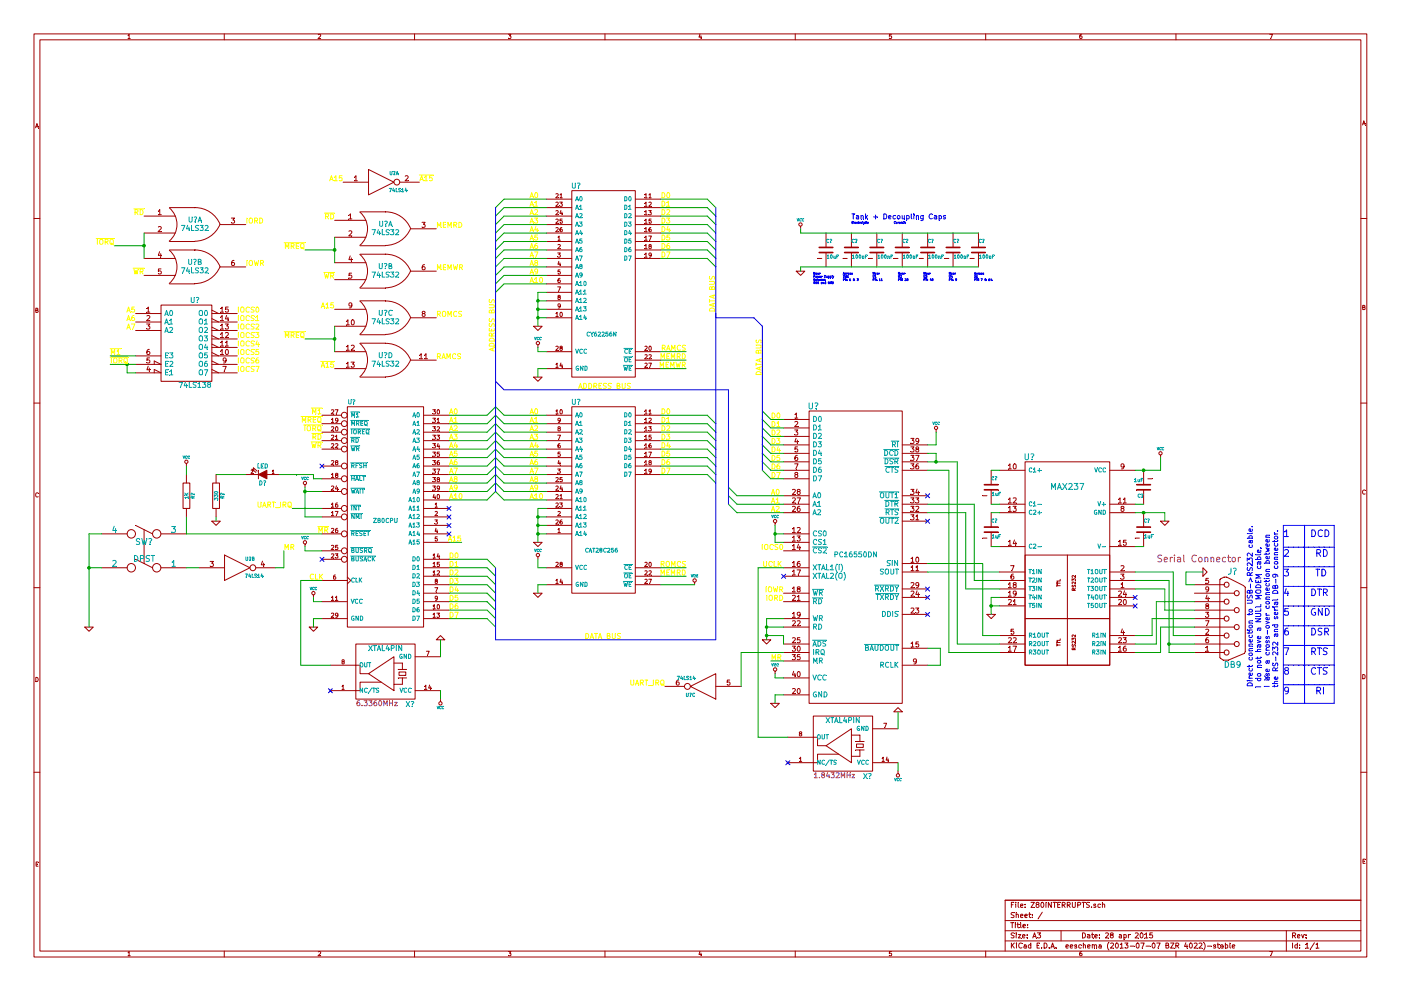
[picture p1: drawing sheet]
EESchema Schematic File Version 2
LIBS:power
LIBS:device
LIBS:transistors
LIBS:conn
LIBS:linear
LIBS:regul
LIBS:74xx
LIBS:cmos4000
LIBS:adc-dac
LIBS:memory
LIBS:xilinx
LIBS:special
LIBS:microcontrollers
LIBS:dsp
LIBS:microchip
LIBS:analog_switches
LIBS:motorola
LIBS:texas
LIBS:intel
LIBS:audio
LIBS:interface
LIBS:digital-audio
LIBS:philips
LIBS:display
LIBS:cypress
LIBS:siliconi
LIBS:opto
LIBS:atmel
LIBS:contrib
LIBS:valves
LIBS:MCPARTS
LIBS:Z80INTERRUPTS-cache
EELAYER 27 0
EELAYER END
$Descr A3 16535 11693
encoding utf-8
Sheet 1 1
Title ""
Date "28 apr 2015"
Rev ""
Comp ""
Comment1 ""
Comment2 ""
Comment3 ""
Comment4 ""
$EndDescr
$Comp
L CY62256N U?
U 1 1
P 7100 3350
F 0 "U?" H 6800 4500 60  0000 C CNN
F 1 "CY62256N" H 7100 2750 47  0000 C CNN
F 2 "~" H 7250 3550 60  0000 C CNN
F 3 "~" H 7250 3550 60  0000 C CNN
	1    7100 3350
	1    0    0    -1  
$EndComp
$Comp
L PC16550DN U?
U 1 1
P 10100 6550
F 0 "U?" H 9600 8300 70  0000 C CNN
F 1 "PC16550DN" H 10100 6550 59  0000 C CNN
F 2 "~" H 10300 6650 60  0000 C CNN
F 3 "~" H 10300 6650 60  0000 C CNN
	1    10100 6550
	1    0    0    -1  
$EndComp
$Comp
L R R?
U 1 1
P 2200 5850
F 0 "R?" V 2280 5850 40  0000 C CNN
F 1 "1K" V 2207 5851 40  0000 C CNN
F 2 "~" V 2130 5850 30  0000 C CNN
F 3 "~" H 2200 5850 30  0000 C CNN
	1    2200 5850
	1    0    0    -1  
$EndComp
$Comp
L DPST SW?
U 1 1
P 1700 6500
F 0 "SW?" H 1700 6600 70  0000 C CNN
F 1 "DPST" H 1700 6400 70  0000 C CNN
F 2 "~" H 1700 6500 60  0000 C CNN
F 3 "~" H 1700 6500 60  0000 C CNN
	1    1700 6500
	-1   0    0    -1  
$EndComp
$Comp
L VCC #PWR?
U 1 1
P 2200 5500
F 0 "#PWR?" H 2200 5600 30  0001 C CNN
F 1 "VCC" H 2200 5600 30  0000 C CNN
F 2 "" H 2200 5500 60  0000 C CNN
F 3 "" H 2200 5500 60  0000 C CNN
	1    2200 5500
	1    0    0    -1  
$EndComp
$Comp
L GND #PWR?
U 1 1
P 1050 7400
F 0 "#PWR?" H 1050 7400 30  0001 C CNN
F 1 "GND" H 1050 7330 30  0001 C CNN
F 2 "" H 1050 7400 60  0000 C CNN
F 3 "" H 1050 7400 60  0000 C CNN
	1    1050 7400
	1    0    0    -1  
$EndComp
$Comp
L GND #PWR?
U 1 1
P 3700 7400
F 0 "#PWR?" H 3700 7400 30  0001 C CNN
F 1 "GND" H 3700 7330 30  0001 C CNN
F 2 "" H 3700 7400 60  0000 C CNN
F 3 "" H 3700 7400 60  0000 C CNN
	1    3700 7400
	1    0    0    -1  
$EndComp
Entry Wire Line
	5850 4800 5950 4900
Entry Wire Line
	5750 4900 5850 4800
Entry Wire Line
	5850 4900 5950 5000
Entry Wire Line
	5850 5000 5950 5100
Entry Wire Line
	5850 5100 5950 5200
Entry Wire Line
	5850 5200 5950 5300
Entry Wire Line
	5850 5300 5950 5400
Entry Wire Line
	5850 5400 5950 5500
Entry Wire Line
	5850 5500 5950 5600
Entry Wire Line
	5850 5600 5950 5700
Entry Wire Line
	5850 5700 5950 5800
Entry Wire Line
	5750 5000 5850 4900
Entry Wire Line
	5750 5100 5850 5000
Entry Wire Line
	5750 5200 5850 5100
Entry Wire Line
	5750 5300 5850 5200
Entry Wire Line
	5750 5400 5850 5300
Entry Wire Line
	5750 5500 5850 5400
Entry Wire Line
	5750 5600 5850 5500
Entry Wire Line
	5750 5700 5850 5600
Entry Wire Line
	5750 5800 5850 5700
Entry Wire Line
	5850 5800 5950 5900
Text Label 5850 4150 1    60   ~ 0
ADDRESS BUS
Text Label 8450 3250 3    60   ~ 0
DATA BUS
Entry Wire Line
	5850 2450 5950 2350
Entry Wire Line
	5850 2550 5950 2450
Entry Wire Line
	5850 2650 5950 2550
Entry Wire Line
	5850 2750 5950 2650
Entry Wire Line
	5850 2850 5950 2750
Entry Wire Line
	5850 2950 5950 2850
Entry Wire Line
	5850 3050 5950 2950
Entry Wire Line
	5850 3150 5950 3050
Entry Wire Line
	5850 3250 5950 3150
Entry Wire Line
	5850 3350 5950 3250
Entry Wire Line
	8600 5950 8700 6050
Entry Wire Line
	8600 5850 8700 5950
Entry Wire Line
	8600 5750 8700 5850
Entry Wire Line
	5750 6600 5850 6700
Entry Wire Line
	5750 6700 5850 6800
Entry Wire Line
	5750 6800 5850 6900
Entry Wire Line
	5750 6900 5850 7000
Entry Wire Line
	5750 7000 5850 7100
Entry Wire Line
	5750 7100 5850 7200
Entry Wire Line
	5750 7200 5850 7300
Entry Wire Line
	5750 7300 5850 7400
Text Label 6900 7550 0    60   ~ 0
DATA BUS
Text Label 7450 4600 2    60   ~ 0
ADDRESS BUS
Entry Wire Line
	8350 4900 8450 5000
Entry Wire Line
	8350 5000 8450 5100
Entry Wire Line
	8350 5100 8450 5200
Entry Wire Line
	8350 5200 8450 5300
Entry Wire Line
	8350 5300 8450 5400
Entry Wire Line
	8350 5400 8450 5500
Entry Wire Line
	8350 5500 8450 5600
Entry Wire Line
	8350 5600 8450 5700
Entry Wire Line
	8350 2350 8450 2450
Entry Wire Line
	8350 2450 8450 2550
Entry Wire Line
	8350 2550 8450 2650
Entry Wire Line
	8350 2650 8450 2750
Entry Wire Line
	8350 2750 8450 2850
Entry Wire Line
	8350 2850 8450 2950
Entry Wire Line
	8350 2950 8450 3050
Entry Wire Line
	8350 3050 8450 3150
Entry Wire Line
	9000 4850 9100 4950
Entry Wire Line
	9000 4950 9100 5050
Entry Wire Line
	9000 5050 9100 5150
Entry Wire Line
	9000 5150 9100 5250
Entry Wire Line
	9000 5250 9100 5350
Entry Wire Line
	9000 5350 9100 5450
Entry Wire Line
	9000 5450 9100 5550
Entry Wire Line
	9000 5550 9100 5650
Text Label 9000 4000 3    60   ~ 0
DATA BUS
Entry Bus Bus
	8900 3750 9000 3850
Entry Bus Bus
	5850 4500 5950 4600
$Comp
L VCC #PWR?
U 1 1
P 3700 7050
F 0 "#PWR?" H 3700 7150 30  0001 C CNN
F 1 "VCC" H 3700 7150 30  0000 C CNN
F 2 "" H 3700 7050 60  0000 C CNN
F 3 "" H 3700 7050 60  0000 C CNN
	1    3700 7050
	1    0    0    -1  
$EndComp
$Comp
L VCC #PWR?
U 1 1
P 6350 4100
F 0 "#PWR?" H 6350 4200 30  0001 C CNN
F 1 "VCC" H 6350 4200 30  0000 C CNN
F 2 "" H 6350 4100 60  0000 C CNN
F 3 "" H 6350 4100 60  0000 C CNN
	1    6350 4100
	1    0    0    -1  
$EndComp
$Comp
L GND #PWR?
U 1 1
P 6350 4450
F 0 "#PWR?" H 6350 4450 30  0001 C CNN
F 1 "GND" H 6350 4380 30  0001 C CNN
F 2 "" H 6350 4450 60  0000 C CNN
F 3 "" H 6350 4450 60  0000 C CNN
	1    6350 4450
	1    0    0    -1  
$EndComp
Text Label 3750 6300 0    60   ~ 0
~MR
$Comp
L 74LS14 U?
U 2 1
P 2800 6700
F 0 "U?" H 2950 6800 40  0000 C CNN
F 1 "74LS14" H 3000 6600 40  0000 C CNN
F 2 "~" H 2800 6700 60  0000 C CNN
F 3 "~" H 2800 6700 60  0000 C CNN
	2    2800 6700
	1    0    0    -1  
$EndComp
Text Label 3350 6500 0    60   ~ 0
MR
Text Label 9100 4950 0    60   ~ 0
D0
Text Label 9100 5050 0    60   ~ 0
D1
Text Label 9100 5150 0    60   ~ 0
D2
Text Label 9100 5250 0    60   ~ 0
D3
Text Label 9100 5350 0    60   ~ 0
D4
Text Label 9100 5450 0    60   ~ 0
D5
Text Label 9100 5550 0    60   ~ 0
D6
Text Label 9100 5650 0    60   ~ 0
D7
Text Label 7800 4900 0    60   ~ 0
D0
Text Label 7800 5000 0    60   ~ 0
D1
Text Label 7800 5100 0    60   ~ 0
D2
Text Label 7800 5200 0    60   ~ 0
D3
Text Label 7800 5300 0    60   ~ 0
D4
Text Label 7800 5400 0    60   ~ 0
D5
Text Label 7800 5500 0    60   ~ 0
D6
Text Label 7800 5600 0    60   ~ 0
D7
Text Label 6250 2350 0    60   ~ 0
A0
Text Label 6250 2450 0    60   ~ 0
A1
Text Label 6250 2550 0    60   ~ 0
A2
Text Label 6250 2650 0    60   ~ 0
A3
Text Label 6250 2750 0    60   ~ 0
A4
Text Label 6250 2850 0    60   ~ 0
A5
Text Label 6250 2950 0    60   ~ 0
A6
Text Label 6250 3050 0    60   ~ 0
A7
Text Label 6250 3150 0    60   ~ 0
A8
Text Label 6250 3250 0    60   ~ 0
A9
Text Label 6250 3350 0    60   ~ 0
A10
Text Label 6250 4900 0    60   ~ 0
A0
Text Label 6250 5000 0    60   ~ 0
A1
Text Label 6250 5100 0    60   ~ 0
A2
Text Label 6250 5200 0    60   ~ 0
A3
Text Label 6250 5300 0    60   ~ 0
A4
Text Label 6250 5400 0    60   ~ 0
A5
Text Label 6250 5500 0    60   ~ 0
A6
Text Label 6250 5600 0    60   ~ 0
A7
Text Label 6250 5700 0    60   ~ 0
A8
Text Label 6250 5800 0    60   ~ 0
A9
Text Label 6250 5900 0    60   ~ 0
A10
Text Label 5300 6600 0    60   ~ 0
D0
Text Label 5300 6700 0    60   ~ 0
D1
Text Label 5300 6800 0    60   ~ 0
D2
Text Label 5300 6900 0    60   ~ 0
D3
Text Label 5300 7000 0    60   ~ 0
D4
Text Label 5300 7100 0    60   ~ 0
D5
Text Label 5300 7200 0    60   ~ 0
D6
Text Label 5300 7300 0    60   ~ 0
D7
Text Label 9100 5850 0    60   ~ 0
A0
Text Label 9100 5950 0    60   ~ 0
A1
Text Label 9100 6050 0    60   ~ 0
A2
Text Label 5300 4900 0    60   ~ 0
A0
Text Label 5300 5000 0    60   ~ 0
A1
Text Label 5300 5100 0    60   ~ 0
A2
Text Label 5300 5200 0    60   ~ 0
A3
Text Label 5300 5300 0    60   ~ 0
A4
Text Label 5300 5400 0    60   ~ 0
A5
Text Label 5300 5500 0    60   ~ 0
A6
Text Label 5300 5600 0    60   ~ 0
A7
Text Label 5300 5700 0    60   ~ 0
A8
Text Label 5300 5800 0    60   ~ 0
A9
Text Label 5300 5900 0    60   ~ 0
A10
Text Label 3650 6850 0    60   ~ 0
CLK
$Comp
L VCC #PWR?
U 1 1
P 6350 6600
F 0 "#PWR?" H 6350 6700 30  0001 C CNN
F 1 "VCC" H 6350 6700 30  0000 C CNN
F 2 "" H 6350 6600 60  0000 C CNN
F 3 "" H 6350 6600 60  0000 C CNN
	1    6350 6600
	1    0    0    -1  
$EndComp
$Comp
L GND #PWR?
U 1 1
P 6350 7000
F 0 "#PWR?" H 6350 7000 30  0001 C CNN
F 1 "GND" H 6350 6930 30  0001 C CNN
F 2 "" H 6350 7000 60  0000 C CNN
F 3 "" H 6350 7000 60  0000 C CNN
	1    6350 7000
	1    0    0    -1  
$EndComp
$Comp
L VCC #PWR?
U 1 1
P 9150 7950
F 0 "#PWR?" H 9150 8050 30  0001 C CNN
F 1 "VCC" H 9150 8050 30  0000 C CNN
F 2 "" H 9150 7950 60  0000 C CNN
F 3 "" H 9150 7950 60  0000 C CNN
	1    9150 7950
	1    0    0    -1  
$EndComp
$Comp
L GND #PWR?
U 1 1
P 9150 8300
F 0 "#PWR?" H 9150 8300 30  0001 C CNN
F 1 "GND" H 9150 8230 30  0001 C CNN
F 2 "" H 9150 8300 60  0000 C CNN
F 3 "" H 9150 8300 60  0000 C CNN
	1    9150 8300
	1    0    0    -1  
$EndComp
Text Label 9100 7800 0    60   ~ 0
MR
Text Label 7800 2350 0    60   ~ 0
D0
Text Label 7800 2450 0    60   ~ 0
D1
Text Label 7800 2550 0    60   ~ 0
D2
Text Label 7800 2650 0    60   ~ 0
D3
Text Label 7800 2750 0    60   ~ 0
D4
Text Label 7800 2850 0    60   ~ 0
D5
Text Label 7800 2950 0    60   ~ 0
D6
Text Label 7800 3050 0    60   ~ 0
D7
Text Label 8100 6700 2    60   ~ 0
ROMCS
Text Label 8100 6800 2    60   ~ 0
MEMRD
Text Label 8100 4150 2    60   ~ 0
RAMCS
Text Label 8100 4250 2    60   ~ 0
MEMRD
Text Label 8100 4350 2    60   ~ 0
MEMWR
Entry Wire Line
	5850 3450 5950 3350
$Comp
L Z80CPU U?
U 1 1
P 4550 6200
F 0 "U?" H 4150 7650 50  0000 C CNN
F 1 "Z80CPU" H 4550 6250 50  0000 C CNN
F 2 "~" H 4550 6200 50  0001 C CNN
F 3 "~" H 4550 6200 50  0001 C CNN
	1    4550 6200
	1    0    0    -1  
$EndComp
$Comp
L CAT28C256 U?
U 1 1
P 7100 5900
F 0 "U?" H 6800 7050 60  0000 C CNN
F 1 "CAT28C256" H 7100 5300 47  0000 C CNN
F 2 "" H 7250 6100 60  0000 C CNN
F 3 "" H 7250 6100 60  0000 C CNN
	1    7100 5900
	1    0    0    -1  
$EndComp
$Comp
L 74LS32 U?
U 1 1
P 4550 2700
F 0 "U?" H 4550 2750 60  0000 C CNN
F 1 "74LS32" H 4550 2650 60  0000 C CNN
F 2 "~" H 4550 2700 60  0000 C CNN
F 3 "~" H 4550 2700 60  0000 C CNN
	1    4550 2700
	1    0    0    -1  
$EndComp
$Comp
L 74LS32 U?
U 2 1
P 4550 3200
F 0 "U?" H 4550 3250 60  0000 C CNN
F 1 "74LS32" H 4550 3150 60  0000 C CNN
F 2 "~" H 4550 3200 60  0000 C CNN
F 3 "~" H 4550 3200 60  0000 C CNN
	2    4550 3200
	1    0    0    -1  
$EndComp
Text Label 3600 2950 2    60   ~ 0
~MREQ
Text Label 3800 5000 2    60   ~ 0
~MREQ
Text Label 3800 5200 2    60   ~ 0
~RD
Text Label 3800 5300 2    60   ~ 0
~WR
Text Label 3950 2600 2    60   ~ 0
~RD
Text Label 3950 3300 2    60   ~ 0
~WR
Text Label 5150 2700 0    60   ~ 0
MEMRD
Text Label 5150 3200 0    60   ~ 0
MEMWR
$Comp
L VCC #PWR?
U 1 1
P 8200 6900
F 0 "#PWR?" H 8200 7000 30  0001 C CNN
F 1 "VCC" H 8200 7000 30  0000 C CNN
F 2 "" H 8200 6900 60  0000 C CNN
F 3 "" H 8200 6900 60  0000 C CNN
	1    8200 6900
	1    0    0    -1  
$EndComp
$Comp
L 74LS32 U?
U 3 1
P 4550 3750
F 0 "U?" H 4550 3800 60  0000 C CNN
F 1 "74LS32" H 4550 3700 60  0000 C CNN
F 2 "~" H 4550 3750 60  0000 C CNN
F 3 "~" H 4550 3750 60  0000 C CNN
	3    4550 3750
	1    0    0    -1  
$EndComp
$Comp
L 74LS32 U?
U 4 1
P 4550 4250
F 0 "U?" H 4550 4300 60  0000 C CNN
F 1 "74LS32" H 4550 4200 60  0000 C CNN
F 2 "~" H 4550 4250 60  0000 C CNN
F 3 "~" H 4550 4250 60  0000 C CNN
	4    4550 4250
	1    0    0    -1  
$EndComp
Text Label 3600 4000 2    60   ~ 0
~MREQ
Text Label 5150 3750 0    60   ~ 0
ROMCS
Text Label 5150 4250 0    60   ~ 0
RAMCS
Text Label 3950 3650 2    60   ~ 0
A15
Text Label 3950 4350 2    60   ~ 0
~A15
$Comp
L 74LS14 U?
U 1 1
P 4500 2150
F 0 "U?" H 4650 2250 40  0000 C CNN
F 1 "74LS14" H 4700 2050 40  0000 C CNN
F 2 "~" H 4500 2150 60  0000 C CNN
F 3 "~" H 4500 2150 60  0000 C CNN
	1    4500 2150
	1    0    0    -1  
$EndComp
Text Label 4050 2150 2    60   ~ 0
A15
Text Label 4950 2150 0    60   ~ 0
~A15
$Comp
L 74LS32 U?
U 1 1
P 2300 2650
F 0 "U?" H 2300 2700 60  0000 C CNN
F 1 "74LS32" H 2300 2600 60  0000 C CNN
F 2 "~" H 2300 2650 60  0000 C CNN
F 3 "~" H 2300 2650 60  0000 C CNN
	1    2300 2650
	1    0    0    -1  
$EndComp
$Comp
L 74LS32 U?
U 2 1
P 2300 3150
F 0 "U?" H 2300 3200 60  0000 C CNN
F 1 "74LS32" H 2300 3100 60  0000 C CNN
F 2 "~" H 2300 3150 60  0000 C CNN
F 3 "~" H 2300 3150 60  0000 C CNN
	2    2300 3150
	1    0    0    -1  
$EndComp
Text Label 1350 2900 2    60   ~ 0
~IORQ
Text Label 1700 2550 2    60   ~ 0
~RD
Text Label 1700 3250 2    60   ~ 0
~WR
Text Label 2900 2650 0    60   ~ 0
IORD
Text Label 2900 3150 0    60   ~ 0
IOWR
Text Label 9250 7100 2    60   ~ 0
IORD
Text Label 9250 7000 2    60   ~ 0
IOWR
$Comp
L VCC #PWR?
U 1 1
P 9150 6200
F 0 "#PWR?" H 9150 6300 30  0001 C CNN
F 1 "VCC" H 9150 6300 30  0000 C CNN
F 2 "" H 9150 6200 60  0000 C CNN
F 3 "" H 9150 6200 60  0000 C CNN
	1    9150 6200
	1    0    0    -1  
$EndComp
Text Label 9250 6500 2    60   ~ 0
IOCS0
NoConn ~ 9250 6800
$Comp
L GND #PWR?
U 1 1
P 9050 7550
F 0 "#PWR?" H 9050 7550 30  0001 C CNN
F 1 "GND" H 9050 7480 30  0001 C CNN
F 2 "" H 9050 7550 60  0000 C CNN
F 3 "" H 9050 7550 60  0000 C CNN
	1    9050 7550
	1    0    0    -1  
$EndComp
Text Label 1600 3900 2    60   ~ 0
A7
Text Label 1600 3800 2    60   ~ 0
A6
Text Label 1600 3700 2    60   ~ 0
A5
Text Label 2800 3700 0    60   ~ 0
IOCS0
Text Label 2800 3800 0    60   ~ 0
IOCS1
Text Label 2800 3900 0    60   ~ 0
IOCS2
Text Label 2800 4000 0    60   ~ 0
IOCS3
Text Label 2800 4100 0    60   ~ 0
IOCS4
Text Label 2800 4200 0    60   ~ 0
IOCS5
Text Label 2800 4300 0    60   ~ 0
IOCS6
Text Label 2800 4400 0    60   ~ 0
IOCS7
NoConn ~ 10950 5850
NoConn ~ 10950 6150
NoConn ~ 10950 6950
NoConn ~ 10950 7050
NoConn ~ 10950 7250
$Comp
L 74LS138 U?
U 1 1
P 2200 4050
F 0 "U?" H 2300 4550 60  0000 C CNN
F 1 "74LS138" H 2300 3550 60  0000 C CNN
F 2 "~" H 2200 4050 60  0000 C CNN
F 3 "~" H 2200 4050 60  0000 C CNN
	1    2200 4050
	1    0    0    -1  
$EndComp
Text Label 3800 5100 2    60   ~ 0
~IORQ
NoConn ~ 3800 5500
NoConn ~ 3800 6600
$Comp
L VCC #PWR?
U 1 1
P 3600 5750
F 0 "#PWR?" H 3600 5850 30  0001 C CNN
F 1 "VCC" H 3600 5850 30  0000 C CNN
F 2 "" H 3600 5750 60  0000 C CNN
F 3 "" H 3600 5750 60  0000 C CNN
	1    3600 5750
	1    0    0    -1  
$EndComp
Wire Wire Line
	2200 5600 2200 5500
Wire Wire Line
	3800 6300 2200 6300
Wire Wire Line
	2200 6300 2200 6100
Wire Wire Line
	1200 6300 1050 6300
Wire Wire Line
	1050 6300 1050 6700
Wire Wire Line
	1050 6700 1050 7400
Wire Wire Line
	1050 6700 1200 6700
Connection ~ 1050 6700
Wire Wire Line
	3800 7300 3700 7300
Wire Wire Line
	3700 7300 3700 7400
Wire Wire Line
	5300 4900 5750 4900
Wire Wire Line
	5300 5000 5750 5000
Wire Wire Line
	5300 5100 5750 5100
Wire Wire Line
	5300 5200 5750 5200
Wire Wire Line
	5300 5300 5750 5300
Wire Wire Line
	5300 5400 5750 5400
Wire Wire Line
	5300 5500 5750 5500
Wire Wire Line
	5300 5600 5750 5600
Wire Wire Line
	5300 5700 5750 5700
Wire Wire Line
	5750 5800 5300 5800
Wire Wire Line
	5300 5900 5750 5900
Wire Wire Line
	5950 4900 6450 4900
Wire Wire Line
	6450 5000 5950 5000
Wire Wire Line
	5950 5100 6450 5100
Wire Wire Line
	6450 5200 5950 5200
Wire Wire Line
	5950 5300 6450 5300
Wire Wire Line
	6450 5400 5950 5400
Wire Wire Line
	5950 5500 6450 5500
Wire Wire Line
	6450 5600 5950 5600
Wire Wire Line
	5950 5700 6450 5700
Wire Wire Line
	5950 5800 6450 5800
Wire Wire Line
	6450 5900 5950 5900
Wire Bus Line
	5850 6700 5850 6800
Wire Bus Line
	5850 6800 5850 6900
Wire Bus Line
	5850 6900 5850 7000
Wire Bus Line
	5850 7000 5850 7100
Wire Bus Line
	5850 7100 5850 7200
Wire Bus Line
	5850 7200 5850 7300
Wire Bus Line
	5850 7300 5850 7400
Wire Bus Line
	5850 7400 5850 7550
Wire Bus Line
	5850 7550 8450 7550
Wire Bus Line
	8450 7550 8450 5700
Wire Bus Line
	8450 5700 8450 5600
Wire Bus Line
	8450 5600 8450 5500
Wire Bus Line
	8450 5500 8450 5400
Wire Bus Line
	8450 5400 8450 5300
Wire Bus Line
	8450 5300 8450 5200
Wire Bus Line
	8450 5200 8450 5100
Wire Bus Line
	8450 5100 8450 5000
Wire Bus Line
	8450 5000 8450 3150
Wire Bus Line
	8450 3150 8450 3050
Wire Bus Line
	8450 3050 8450 2950
Wire Bus Line
	8450 2950 8450 2850
Wire Bus Line
	8450 2850 8450 2750
Wire Bus Line
	8450 2750 8450 2650
Wire Bus Line
	8450 2650 8450 2550
Wire Bus Line
	8450 2550 8450 2450
Wire Wire Line
	5950 2350 6450 2350
Wire Wire Line
	6450 2450 5950 2450
Wire Wire Line
	5950 2550 6450 2550
Wire Wire Line
	6450 2650 5950 2650
Wire Wire Line
	5950 2750 6450 2750
Wire Wire Line
	6450 2850 5950 2850
Wire Wire Line
	5950 2950 6450 2950
Wire Wire Line
	6450 3050 5950 3050
Wire Wire Line
	5950 3150 6450 3150
Wire Wire Line
	6450 3250 5950 3250
Wire Wire Line
	8700 5850 9250 5850
Wire Wire Line
	9250 5950 8700 5950
Wire Wire Line
	8700 6050 9250 6050
Wire Bus Line
	8600 4600 8600 5750
Wire Bus Line
	8600 5750 8600 5850
Wire Bus Line
	8600 5850 8600 5950
Wire Wire Line
	5300 7300 5750 7300
Wire Wire Line
	5750 7200 5300 7200
Wire Wire Line
	5300 7100 5750 7100
Wire Wire Line
	5750 7000 5300 7000
Wire Wire Line
	5300 6900 5750 6900
Wire Wire Line
	5750 6800 5300 6800
Wire Wire Line
	5300 6700 5750 6700
Wire Wire Line
	5750 6600 5300 6600
Wire Wire Line
	7800 4900 8350 4900
Wire Wire Line
	8350 5000 7800 5000
Wire Wire Line
	7800 5100 8350 5100
Wire Wire Line
	8350 5200 7800 5200
Wire Wire Line
	7800 5300 8350 5300
Wire Wire Line
	8350 5400 7800 5400
Wire Wire Line
	7800 5500 8350 5500
Wire Wire Line
	7800 5600 8350 5600
Wire Wire Line
	7800 2350 8350 2350
Wire Wire Line
	8350 2450 7800 2450
Wire Wire Line
	7800 2550 8350 2550
Wire Wire Line
	8350 2650 7800 2650
Wire Wire Line
	7800 2750 8350 2750
Wire Wire Line
	8350 2850 7800 2850
Wire Wire Line
	7800 2950 8350 2950
Wire Wire Line
	8350 3050 7800 3050
Wire Bus Line
	9000 3850 9000 4850
Wire Bus Line
	9000 4850 9000 4950
Wire Bus Line
	9000 4950 9000 5050
Wire Bus Line
	9000 5050 9000 5150
Wire Bus Line
	9000 5150 9000 5250
Wire Bus Line
	9000 5250 9000 5350
Wire Bus Line
	9000 5350 9000 5450
Wire Bus Line
	9000 5450 9000 5550
Wire Wire Line
	9100 4950 9250 4950
Wire Wire Line
	9250 5050 9100 5050
Wire Wire Line
	9100 5150 9250 5150
Wire Wire Line
	9250 5250 9100 5250
Wire Wire Line
	9100 5350 9250 5350
Wire Wire Line
	9250 5450 9100 5450
Wire Wire Line
	9100 5550 9250 5550
Wire Wire Line
	9250 5650 9100 5650
Wire Bus Line
	8900 3750 8450 3750
Wire Bus Line
	8450 3750 8450 3700
Wire Bus Line
	5950 4600 8600 4600
Wire Wire Line
	10950 7650 11100 7650
Wire Wire Line
	11100 7650 11100 7850
Wire Wire Line
	11100 7850 10950 7850
Wire Wire Line
	3800 7100 3700 7100
Wire Wire Line
	3700 7100 3700 7050
Wire Wire Line
	6450 4150 6350 4150
Wire Wire Line
	6350 4150 6350 4100
Wire Wire Line
	6450 4350 6350 4350
Wire Wire Line
	6350 4350 6350 4450
Wire Wire Line
	5950 3350 6450 3350
Wire Wire Line
	3800 6850 3550 6850
Wire Wire Line
	3550 6850 3550 7850
Wire Wire Line
	2200 6700 2350 6700
Wire Wire Line
	3250 6700 3350 6700
Wire Wire Line
	3350 6700 3350 6500
Wire Wire Line
	6450 6700 6350 6700
Wire Wire Line
	6350 6700 6350 6600
Wire Wire Line
	6450 6900 6350 6900
Wire Wire Line
	6350 6900 6350 7000
Wire Wire Line
	9250 8000 9150 8000
Wire Wire Line
	9150 8000 9150 7950
Wire Wire Line
	9250 8200 9150 8200
Wire Wire Line
	9150 8200 9150 8300
Wire Wire Line
	9250 7800 9100 7800
Wire Wire Line
	7800 6700 8100 6700
Wire Wire Line
	7800 6800 8100 6800
Wire Wire Line
	7800 6900 8200 6900
Wire Wire Line
	7800 4150 8100 4150
Wire Wire Line
	7800 4250 8100 4250
Wire Wire Line
	7800 4350 8100 4350
Wire Wire Line
	3950 2800 3950 2950
Wire Wire Line
	3950 2950 3950 3100
Wire Wire Line
	3950 2950 3600 2950
Connection ~ 3950 2950
Wire Wire Line
	3950 3850 3950 4000
Wire Wire Line
	3950 4000 3950 4150
Wire Wire Line
	3950 4000 3600 4000
Connection ~ 3950 4000
Wire Wire Line
	1700 2750 1700 2900
Wire Wire Line
	1700 2900 1700 3050
Wire Wire Line
	1700 2900 1350 2900
Connection ~ 1700 2900
Wire Wire Line
	9050 7300 9050 7400
Wire Wire Line
	9050 7400 9050 7500
Wire Wire Line
	9050 7500 9050 7550
Connection ~ 9050 7400
Wire Wire Line
	9250 6300 9150 6300
Wire Wire Line
	9150 6200 9150 6300
Wire Wire Line
	9150 6300 9150 6400
Wire Wire Line
	9150 6400 9250 6400
Connection ~ 9150 6300
Connection ~ 9050 7500
Wire Wire Line
	3600 5750 3600 5800
Wire Wire Line
	3600 5800 3600 6100
Wire Wire Line
	3600 5800 3800 5800
Connection ~ 3600 5800
Wire Wire Line
	10950 6750 11800 6750
Wire Wire Line
	11600 6650 11600 7500
Wire Wire Line
	11600 6650 10950 6650
$Comp
L CAP C?
U 1 1
P 10050 2950
F 0 "C?" H 10050 3050 40  0000 L CNN
F 1 "100nF" H 10056 2865 40  0000 L CNN
F 2 "~" H 10088 2800 30  0000 C CNN
F 3 "~" H 10050 2950 60  0000 C CNN
	1    10050 2950
	1    0    0    -1  
$EndComp
$Comp
L CAP C?
U 1 1
P 9750 2950
F 0 "C?" H 9750 3050 40  0000 L CNN
F 1 "10uF" H 9756 2865 40  0000 L CNN
F 2 "~" H 9788 2800 30  0000 C CNN
F 3 "~" H 9750 2950 60  0000 C CNN
	1    9750 2950
	1    0    0    -1  
$EndComp
$Comp
L VCC #PWR?
U 1 1
P 9450 2700
F 0 "#PWR?" H 9450 2800 30  0001 C CNN
F 1 "VCC" H 9450 2800 30  0000 C CNN
F 2 "" H 9450 2700 60  0000 C CNN
F 3 "" H 9450 2700 60  0000 C CNN
	1    9450 2700
	1    0    0    -1  
$EndComp
$Comp
L GND #PWR?
U 1 1
P 9450 3200
F 0 "#PWR?" H 9450 3200 30  0001 C CNN
F 1 "GND" H 9450 3130 30  0001 C CNN
F 2 "" H 9450 3200 60  0000 C CNN
F 3 "" H 9450 3200 60  0000 C CNN
	1    9450 3200
	1    0    0    -1  
$EndComp
$Comp
L CAP C?
U 1 1
P 10350 2950
F 0 "C?" H 10350 3050 40  0000 L CNN
F 1 "100nF" H 10356 2865 40  0000 L CNN
F 2 "~" H 10388 2800 30  0000 C CNN
F 3 "~" H 10350 2950 60  0000 C CNN
	1    10350 2950
	1    0    0    -1  
$EndComp
$Comp
L CAP C?
U 1 1
P 10650 2950
F 0 "C?" H 10650 3050 40  0000 L CNN
F 1 "100nF" H 10656 2865 40  0000 L CNN
F 2 "~" H 10688 2800 30  0000 C CNN
F 3 "~" H 10650 2950 60  0000 C CNN
	1    10650 2950
	1    0    0    -1  
$EndComp
$Comp
L CAP C?
U 1 1
P 10950 2950
F 0 "C?" H 10950 3050 40  0000 L CNN
F 1 "100nF" H 10956 2865 40  0000 L CNN
F 2 "~" H 10988 2800 30  0000 C CNN
F 3 "~" H 10950 2950 60  0000 C CNN
	1    10950 2950
	1    0    0    -1  
$EndComp
$Comp
L CAP C?
U 1 1
P 11250 2950
F 0 "C?" H 11250 3050 40  0000 L CNN
F 1 "100nF" H 11256 2865 40  0000 L CNN
F 2 "~" H 11288 2800 30  0000 C CNN
F 3 "~" H 11250 2950 60  0000 C CNN
	1    11250 2950
	1    0    0    -1  
$EndComp
$Comp
L CAP C?
U 1 1
P 11550 2950
F 0 "C?" H 11550 3050 40  0000 L CNN
F 1 "100nF" H 11556 2865 40  0000 L CNN
F 2 "~" H 11588 2800 30  0000 C CNN
F 3 "~" H 11550 2950 60  0000 C CNN
	1    11550 2950
	1    0    0    -1  
$EndComp
Text Notes 10050 2600 0    60   ~ 0
Tank + Decoupling Caps
Wire Wire Line
	9450 3200 9450 3150
Wire Wire Line
	9450 3150 11550 3150
Wire Wire Line
	9450 2700 9450 2750
Wire Wire Line
	9450 2750 11550 2750
Text Notes 9600 3250 0    24   ~ 0
Near \nPower Supply\nBetween\nVCC and GND
Text Notes 9950 3250 0    24   ~ 0
Across \nSW1\nPin 1 & 3
Text Notes 10300 3250 0    24   ~ 0
Near \nU1\nPin 11
Text Notes 10600 3250 0    24   ~ 0
Near \nU2 \nPIN 28
Text Notes 10900 3250 0    24   ~ 0
Near \nU3\nPin 40
Text Notes 11200 3250 0    24   ~ 0
Near \nU4\nPin 9
Text Notes 11500 3250 0    24   ~ 0
Across\nX1\nPIN 7 & 14\n
Text Notes 10050 2650 0    24   ~ 0
Electrolytic
Text Notes 10550 2650 0    24   ~ 0
Ceramic
$Comp
L MAX237 U?
U 1 1
P 12600 6550
F 0 "U?" H 12150 7700 70  0000 C CNN
F 1 "MAX237" H 12600 7350 70  0000 C CNN
F 2 "" H 12600 6550 60  0000 C CNN
F 3 "" H 12600 6550 60  0000 C CNN
	1    12600 6550
	1    0    0    -1  
$EndComp
$Comp
L VCC #PWR?
U 1 1
P 13700 5400
F 0 "#PWR?" H 13700 5500 30  0001 C CNN
F 1 "VCC" H 13700 5500 30  0000 C CNN
F 2 "" H 13700 5400 60  0000 C CNN
F 3 "" H 13700 5400 60  0000 C CNN
	1    13700 5400
	1    0    0    -1  
$EndComp
$Comp
L GND #PWR?
U 1 1
P 13750 6150
F 0 "#PWR?" H 13750 6150 30  0001 C CNN
F 1 "GND" H 13750 6080 30  0001 C CNN
F 2 "" H 13750 6150 60  0000 C CNN
F 3 "" H 13750 6150 60  0000 C CNN
	1    13750 6150
	1    0    0    -1  
$EndComp
$Comp
L DB9 J?
U 1 1
P 14550 7300
F 0 "J?" H 14550 7850 70  0000 C CNN
F 1 "DB9" H 14550 6750 70  0000 C CNN
F 2 "" H 14550 7300 60  0000 C CNN
F 3 "" H 14550 7300 60  0000 C CNN
F 4 "Serial Connector" H 14150 8000 79  0000 C CNN "Part Description"
	1    14550 7300
	1    0    0    -1  
$EndComp
$Comp
L GND #PWR?
U 1 1
P 14200 6750
F 0 "#PWR?" H 14200 6750 30  0001 C CNN
F 1 "GND" H 14200 6680 30  0001 C CNN
F 2 "" H 14200 6750 60  0000 C CNN
F 3 "" H 14200 6750 60  0000 C CNN
	1    14200 6750
	0    -1   -1   0   
$EndComp
$Comp
L GND #PWR?
U 1 1
P 11700 7250
F 0 "#PWR?" H 11700 7250 30  0001 C CNN
F 1 "GND" H 11700 7180 30  0001 C CNN
F 2 "" H 11700 7250 60  0000 C CNN
F 3 "" H 11700 7250 60  0000 C CNN
	1    11700 7250
	1    0    0    -1  
$EndComp
NoConn ~ 13400 7050
NoConn ~ 13400 7150
$Comp
L CAP C?
U 1 1
P 11700 5750
F 0 "C?" H 11700 5850 40  0000 L CNN
F 1 "1uF" H 11706 5665 40  0000 L CNN
F 2 "~" H 11738 5600 30  0000 C CNN
F 3 "~" H 11700 5750 60  0000 C CNN
	1    11700 5750
	1    0    0    -1  
$EndComp
$Comp
L CAP C?
U 1 1
P 11700 6250
F 0 "C?" H 11700 6350 40  0000 L CNN
F 1 "1uF" H 11706 6165 40  0000 L CNN
F 2 "~" H 11738 6100 30  0000 C CNN
F 3 "~" H 11700 6250 60  0000 C CNN
	1    11700 6250
	1    0    0    -1  
$EndComp
$Comp
L CAP C?
U 1 1
P 13500 6250
F 0 "C?" H 13500 6350 40  0000 L CNN
F 1 "1uF" H 13506 6165 40  0000 L CNN
F 2 "~" H 13538 6100 30  0000 C CNN
F 3 "~" H 13500 6250 60  0000 C CNN
	1    13500 6250
	1    0    0    -1  
$EndComp
$Comp
L CAP C?
U 1 1
P 13500 5750
F 0 "C?" H 13500 5850 40  0000 L CNN
F 1 "1uF" H 13506 5665 40  0000 L CNN
F 2 "~" H 13538 5600 30  0000 C CNN
F 3 "~" H 13500 5750 60  0000 C CNN
	1    13500 5750
	-1   0    0    1   
$EndComp
Text Notes 14800 6200 3    60   ~ 0
Direct connection to USB->RS232 cable.\n
Text Notes 15150 6350 0    79   ~ 0
1    DCD\n__________\n2     RD\n__________\n3     TD\n__________\n4    DTR\n__________\n5    GND\n__________\n6    DSR\n__________\n7    RTS\n__________\n8    CTS\n__________\n9     RI\n
Wire Wire Line
	11700 5550 11800 5550
Wire Wire Line
	11800 5950 11700 5950
Wire Wire Line
	11700 6050 11800 6050
Wire Wire Line
	11800 6450 11700 6450
Wire Wire Line
	13400 6050 13500 6050
Wire Wire Line
	13500 6050 13750 6050
Wire Wire Line
	13500 6450 13400 6450
Wire Wire Line
	13400 5950 13500 5950
Wire Wire Line
	13400 5550 13500 5550
Wire Wire Line
	13500 5550 13700 5550
Wire Wire Line
	13700 5550 13700 5400
Connection ~ 13500 5550
Wire Wire Line
	13750 6050 13750 6150
Connection ~ 13500 6050
Wire Wire Line
	14100 6900 14000 6900
Wire Wire Line
	14000 6900 14000 6750
Wire Wire Line
	14000 6750 14200 6750
Wire Notes Line
	15150 6200 15150 8300
Wire Notes Line
	15750 8300 15750 6200
Wire Notes Line
	15750 6200 15150 6200
Wire Notes Line
	15150 8300 15750 8300
Wire Notes Line
	15400 6200 15400 8300
Text Notes 14900 6450 3    60   ~ 0
I do not have a NULL MODEM cable.\n
Wire Wire Line
	11600 7500 11800 7500
$Comp
L VCC #PWR?
U 1 1
P 11050 5100
F 0 "#PWR?" H 11050 5200 30  0001 C CNN
F 1 "VCC" H 11050 5200 30  0000 C CNN
F 2 "" H 11050 5100 60  0000 C CNN
F 3 "" H 11050 5100 60  0000 C CNN
	1    11050 5100
	1    0    0    -1  
$EndComp
Wire Wire Line
	10950 5550 11200 5550
Entry Wire Line
	5750 5900 5850 5800
Wire Bus Line
	5850 2450 5850 2550
Wire Bus Line
	5850 2550 5850 2650
Wire Bus Line
	5850 2650 5850 2750
Wire Bus Line
	5850 2750 5850 2850
Wire Bus Line
	5850 2850 5850 2950
Wire Bus Line
	5850 2950 5850 3050
Wire Bus Line
	5850 3050 5850 3150
Wire Bus Line
	5850 3150 5850 3250
Wire Bus Line
	5850 3250 5850 3350
Wire Bus Line
	5850 3350 5850 3450
Wire Bus Line
	5850 3450 5850 4500
Wire Bus Line
	5850 4500 5850 4800
Wire Bus Line
	5850 4800 5850 4900
Wire Bus Line
	5850 4900 5850 5000
Wire Bus Line
	5850 5000 5850 5100
Wire Bus Line
	5850 5100 5850 5200
Wire Bus Line
	5850 5200 5850 5300
Wire Bus Line
	5850 5300 5850 5400
Wire Bus Line
	5850 5400 5850 5500
Wire Bus Line
	5850 5500 5850 5600
Wire Bus Line
	5850 5600 5850 5700
Wire Bus Line
	5850 5700 5850 5800
NoConn ~ 5300 6000
NoConn ~ 5300 6100
NoConn ~ 5300 6200
NoConn ~ 5300 6300
$Comp
L GND #PWR?
U 1 1
P 6350 6400
F 0 "#PWR?" H 6350 6400 30  0001 C CNN
F 1 "GND" H 6350 6330 30  0001 C CNN
F 2 "" H 6350 6400 60  0000 C CNN
F 3 "" H 6350 6400 60  0000 C CNN
	1    6350 6400
	1    0    0    -1  
$EndComp
Wire Wire Line
	6450 6000 6350 6000
Wire Wire Line
	6350 6000 6350 6100
Wire Wire Line
	6350 6100 6350 6200
Wire Wire Line
	6350 6200 6350 6300
Wire Wire Line
	6350 6300 6350 6400
Wire Wire Line
	6450 6100 6350 6100
Connection ~ 6350 6100
Wire Wire Line
	6450 6200 6350 6200
Connection ~ 6350 6200
Wire Wire Line
	6450 6300 6350 6300
Connection ~ 6350 6300
$Comp
L GND #PWR?
U 1 1
P 6350 3850
F 0 "#PWR?" H 6350 3850 30  0001 C CNN
F 1 "GND" H 6350 3780 30  0001 C CNN
F 2 "" H 6350 3850 60  0000 C CNN
F 3 "" H 6350 3850 60  0000 C CNN
	1    6350 3850
	1    0    0    -1  
$EndComp
Wire Wire Line
	6450 3450 6350 3450
Wire Wire Line
	6350 3450 6350 3550
Wire Wire Line
	6350 3550 6350 3650
Wire Wire Line
	6350 3650 6350 3750
Wire Wire Line
	6350 3750 6350 3850
Wire Wire Line
	6450 3550 6350 3550
Connection ~ 6350 3550
Wire Wire Line
	6450 3650 6350 3650
Connection ~ 6350 3650
Wire Wire Line
	6450 3750 6350 3750
Connection ~ 6350 3750
$Comp
L VCC #PWR?
U 1 1
P 3600 6450
F 0 "#PWR?" H 3600 6550 30  0001 C CNN
F 1 "VCC" H 3600 6550 30  0000 C CNN
F 2 "" H 3600 6450 60  0000 C CNN
F 3 "" H 3600 6450 60  0000 C CNN
	1    3600 6450
	1    0    0    -1  
$EndComp
Wire Wire Line
	3800 6500 3600 6500
Wire Wire Line
	3600 6500 3600 6450
$Comp
L XTAL4PIN X?
U 1 1
P 4600 7950
F 0 "X?" H 4360 8310 60  0000 C CNN
F 1 "XTAL4PIN" H 4650 7650 60  0000 C CNN
F 2 "~" H 4600 7950 60  0000 C CNN
F 3 "~" H 4600 7950 60  0000 C CNN
F 4 "6.3360MHz" H 4750 8300 60  0000 C CNN "Freqency"
	1    4600 7950
	-1   0    0    1   
$EndComp
$Comp
L VCC #PWR?
U 1 1
P 5200 8250
F 0 "#PWR?" H 5200 8350 30  0001 C CNN
F 1 "VCC" H 5200 8350 30  0000 C CNN
F 2 "" H 5200 8250 60  0000 C CNN
F 3 "" H 5200 8250 60  0000 C CNN
	1    5200 8250
	-1   0    0    1   
$EndComp
$Comp
L GND #PWR?
U 1 1
P 5200 7550
F 0 "#PWR?" H 5200 7550 30  0001 C CNN
F 1 "GND" H 5200 7480 30  0001 C CNN
F 2 "" H 5200 7550 60  0000 C CNN
F 3 "" H 5200 7550 60  0000 C CNN
	1    5200 7550
	-1   0    0    1   
$EndComp
NoConn ~ 3900 8150
Wire Wire Line
	5200 7750 5200 7550
Wire Wire Line
	5200 8250 5200 8150
Wire Wire Line
	3550 7850 3900 7850
$Comp
L XTAL4PIN X?
U 1 1
P 10000 8800
F 0 "X?" H 9760 9160 60  0000 C CNN
F 1 "XTAL4PIN" H 10050 8500 60  0000 C CNN
F 2 "~" H 10000 8800 60  0000 C CNN
F 3 "~" H 10000 8800 60  0000 C CNN
F 4 "1.8432MHz" H 10150 9150 60  0000 C CNN "Freqency"
	1    10000 8800
	-1   0    0    1   
$EndComp
$Comp
L VCC #PWR?
U 1 1
P 10600 9100
F 0 "#PWR?" H 10600 9200 30  0001 C CNN
F 1 "VCC" H 10600 9200 30  0000 C CNN
F 2 "" H 10600 9100 60  0000 C CNN
F 3 "" H 10600 9100 60  0000 C CNN
	1    10600 9100
	-1   0    0    1   
$EndComp
$Comp
L GND #PWR?
U 1 1
P 10600 8400
F 0 "#PWR?" H 10600 8400 30  0001 C CNN
F 1 "GND" H 10600 8330 30  0001 C CNN
F 2 "" H 10600 8400 60  0000 C CNN
F 3 "" H 10600 8400 60  0000 C CNN
	1    10600 8400
	-1   0    0    1   
$EndComp
NoConn ~ 9300 9000
Wire Wire Line
	10600 8600 10600 8400
Wire Wire Line
	10600 9100 10600 9000
Wire Wire Line
	8950 8700 9300 8700
Wire Wire Line
	9250 6700 8950 6700
Wire Wire Line
	8950 6700 8950 8700
Text Label 9000 6700 0    60   ~ 0
UCLK
Wire Wire Line
	1300 4300 1500 4300
Wire Wire Line
	1500 4300 1600 4300
Wire Wire Line
	1600 4400 1500 4400
Wire Wire Line
	1500 4400 1500 4300
Connection ~ 1500 4300
Wire Wire Line
	3600 6100 3800 6100
Wire Wire Line
	9050 7300 9250 7300
Wire Wire Line
	9050 7400 9250 7400
Wire Wire Line
	9250 7600 9250 7500
Wire Wire Line
	9250 7500 9050 7500
Wire Wire Line
	5300 6400 5450 6400
Text Label 5450 6400 2    60   ~ 0
A15
Text Label 1300 4300 0    60   ~ 0
~IORQ
Wire Wire Line
	1600 4200 1300 4200
Text Label 1300 4200 0    60   ~ 0
~M1
Wire Wire Line
	10950 5950 11500 5950
Wire Wire Line
	11500 5950 11500 6850
Wire Wire Line
	11800 7050 11700 7050
Wire Wire Line
	11700 7050 11700 7150
Wire Wire Line
	11700 7150 11700 7250
Wire Wire Line
	11800 7150 11700 7150
Connection ~ 11700 7150
Wire Wire Line
	11500 6850 11800 6850
Wire Wire Line
	10950 6050 11400 6050
Wire Wire Line
	11400 6050 11400 6950
Wire Wire Line
	11400 6950 11800 6950
Wire Wire Line
	11800 7600 11300 7600
Wire Wire Line
	11300 7600 11300 5450
Wire Wire Line
	11300 5450 11050 5450
Wire Wire Line
	11050 5450 10950 5450
Wire Wire Line
	11050 5100 11050 5250
Wire Wire Line
	11050 5250 10950 5250
Wire Wire Line
	10950 5350 11050 5350
Wire Wire Line
	11050 5350 11050 5450
Connection ~ 11050 5450
Wire Wire Line
	11200 5550 11200 7700
Wire Wire Line
	11200 7700 11800 7700
Wire Wire Line
	13650 7600 13400 7600
Wire Wire Line
	13650 7100 13650 7600
Wire Wire Line
	14100 7100 13650 7100
Connection ~ 13800 7600
Wire Wire Line
	13800 7700 14100 7700
Wire Wire Line
	13800 7600 14100 7600
Wire Wire Line
	13800 6850 13800 7600
Wire Wire Line
	13800 7600 13800 7700
Wire Wire Line
	13400 6850 13800 6850
Wire Wire Line
	13850 6750 13400 6750
Wire Wire Line
	13850 7500 13850 6750
Wire Wire Line
	14100 7500 13850 7500
Wire Wire Line
	13600 7500 13400 7500
Wire Wire Line
	13600 7300 13600 7500
Wire Wire Line
	14100 7300 13600 7300
Wire Wire Line
	13400 6950 13750 6950
Wire Wire Line
	13750 6950 13750 7200
Wire Wire Line
	13750 7200 14100 7200
Wire Wire Line
	14100 7400 13700 7400
Wire Wire Line
	13700 7400 13700 7700
Wire Wire Line
	13700 7700 13400 7700
Text Notes 15000 6300 3    60   ~ 0
I use a cross-over connection between\n
Text Notes 15100 6250 3    60   ~ 0
the RS-232 and serial DB-9 connector.
NoConn ~ 14950 8000
Text Label 3800 4900 2    60   ~ 0
~M1
$Comp
L LED D?
U 1 1
P 3100 5600
F 0 "D?" H 3100 5700 50  0000 C CNN
F 1 "LED" H 3100 5500 50  0000 C CNN
F 2 "~" H 3100 5600 60  0000 C CNN
F 3 "~" H 3100 5600 60  0000 C CNN
	1    3100 5600
	-1   0    0    1   
$EndComp
Wire Wire Line
	3800 5650 3700 5650
Wire Wire Line
	3700 5650 3700 5600
Wire Wire Line
	3700 5600 3500 5600
Wire Wire Line
	3500 5600 3500 5600
Wire Wire Line
	3500 5600 3300 5600
$Comp
L R R?
U 1 1
P 2550 5850
F 0 "R?" V 2630 5850 40  0000 C CNN
F 1 "330" V 2557 5851 40  0000 C CNN
F 2 "~" V 2480 5850 30  0000 C CNN
F 3 "~" H 2550 5850 30  0000 C CNN
	1    2550 5850
	1    0    0    -1  
$EndComp
Wire Wire Line
	2900 5600 2550 5600
$Comp
L GND #PWR?
U 1 1
P 2550 6150
F 0 "#PWR?" H 2550 6150 30  0001 C CNN
F 1 "GND" H 2550 6080 30  0001 C CNN
F 2 "" H 2550 6150 60  0000 C CNN
F 3 "" H 2550 6150 60  0000 C CNN
	1    2550 6150
	1    0    0    -1  
$EndComp
Wire Wire Line
	2550 6100 2550 6150
$Comp
L 74LS14 U?
U 3 1
P 8300 8100
F 0 "U?" H 8450 8200 40  0000 C CNN
F 1 "74LS14" H 8500 8000 40  0000 C CNN
F 2 "~" H 8300 8100 60  0000 C CNN
F 3 "~" H 8300 8100 60  0000 C CNN
	3    8300 8100
	-1   0    0    1   
$EndComp
Wire Wire Line
	8750 7700 9250 7700
Text Label 7850 8100 2    60   ~ 0
UART_IRQ
Wire Wire Line
	3450 6000 3800 6000
Text Label 3450 6000 2    60   ~ 0
UART_IRQ
Wire Wire Line
	8750 7700 8750 8100
$EndSCHEMATC
